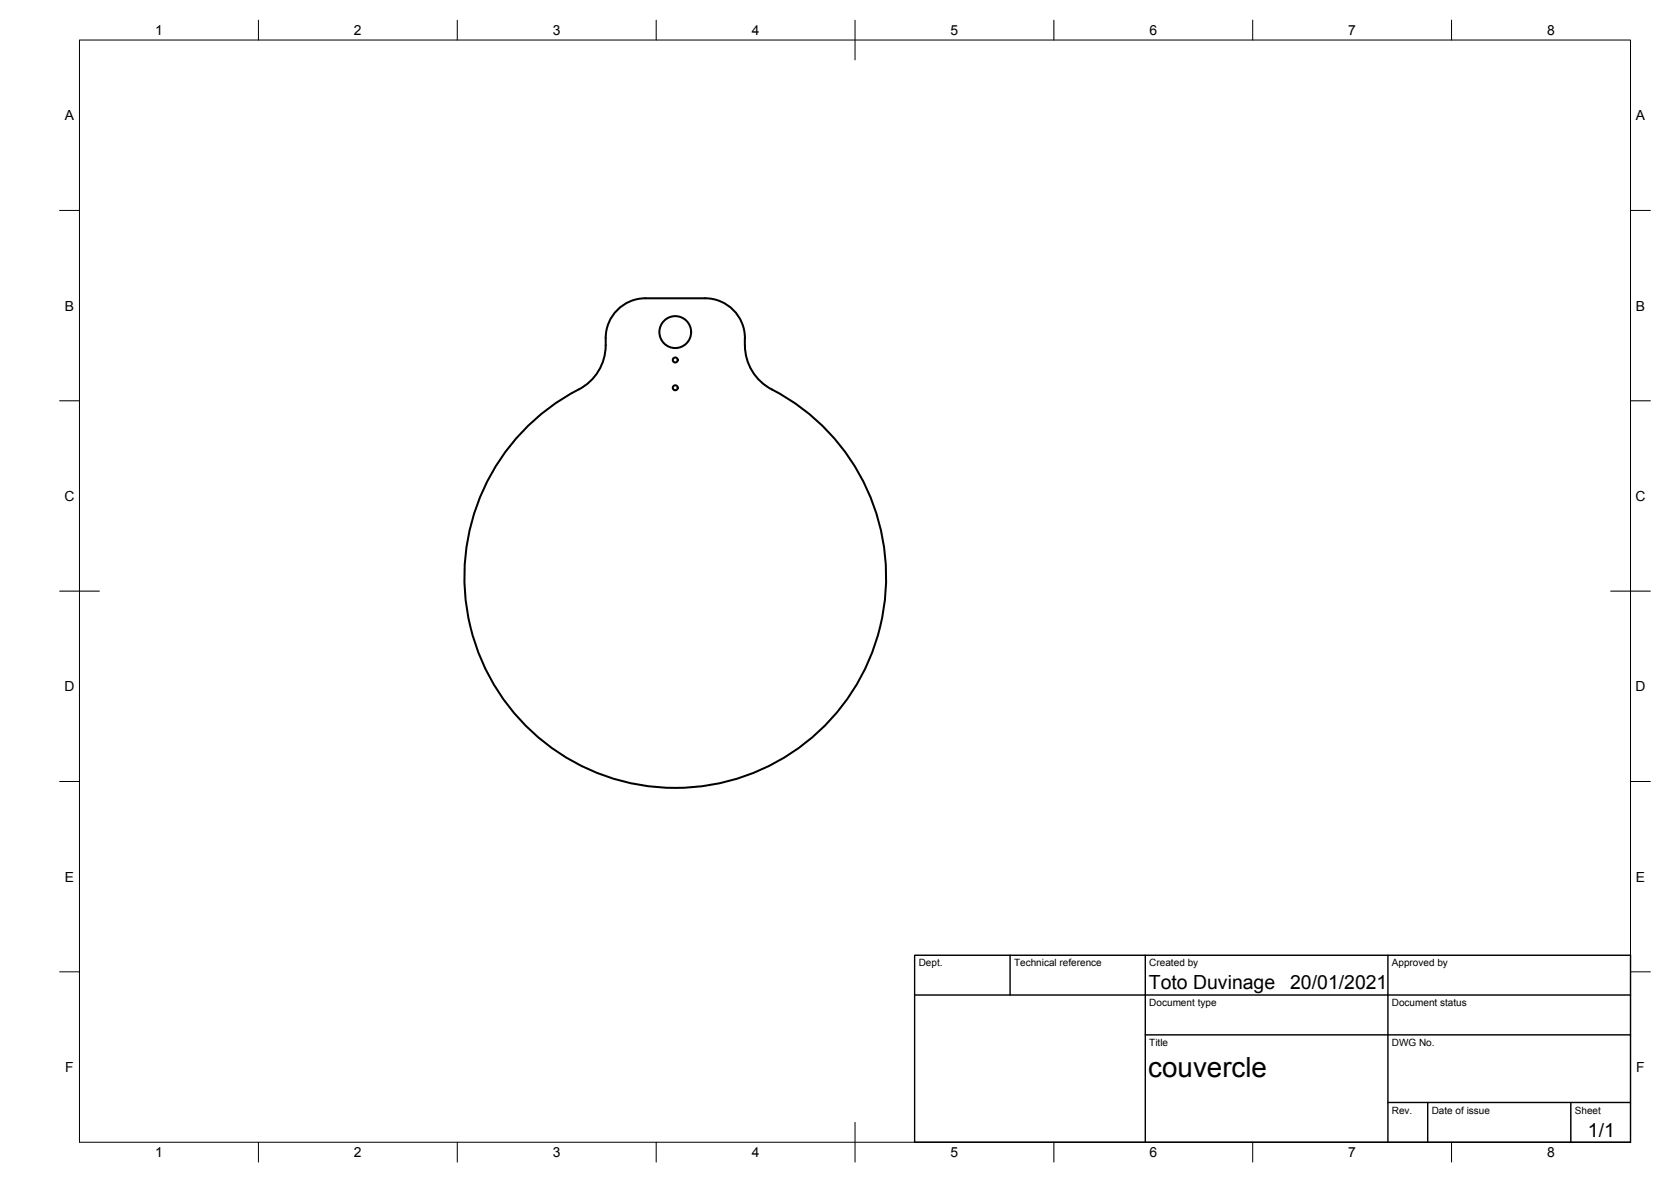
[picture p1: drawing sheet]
<svg xmlns="http://www.w3.org/2000/svg" width="420mm" height="297mm" viewBox="0 0 420 297" stroke-linecap="round" stroke-linejoin="round" font-family="sans-serif">
<!-- layer: Visible -->
<g fill="none" stroke="#000" stroke-width=".51">
<path d="M177.3 75h-15a10.2 10.2 0 0 0-10 11.8 12.5 12.5 0 0 1-6.8 11.1 53 53 0 0 0-16.5 80.9 53 53 0 0 0 82.6-1 53 53 0 0 0-18.5-80.5 12.5 12.5 0 0 1-5.8-10.5M177.3 75a10 10 0 0 1 10 10M187.3 85v1.8"/>
<circle cx="169.8" cy="83.5" r="4"/>
<circle cx="169.8" cy="97.4" r=".62"/>
<circle cx="169.8" cy="90.5" r=".62"/>
</g>
<!-- layer: Border -->
<g fill="none" stroke="#000" stroke-width=".25">
<path d="M20 10.1h390v276.9h-390zM65 5.1v5M115 5.1v5M165 5.1v5M215 5.1v10M265 5.1v5M315 5.1v5M365 5.1v5M15 52.9h5M410 52.9h5M15 100.7h5M410 100.7h5"/>
<path d="M15 148.6h10M405 148.6h10M15 196.4h5M410 196.4h5M15 244.2h5M410 244.2h5M65 287v5M115 287v5M165 287v5M215 282.1v9.9M265 287v5M315 287v5"/>
<path d="M365 287v5"/>
</g>
<!-- layer: TitleBlock -->
<path d="M230 240.1h180v46.9h-180zM230 250h180M254 240.1v9.9M288 240.1v46.9M349 240.1v46.9M288 260.1h122M349 277.1h61M359 277.1v9.9M395 277.1v9.9" fill="none" stroke="#000" stroke-width=".36"/>
<text font-size="7" x="288.7" y="270.6">couvercle</text>
<g font-size="4.9">
<text x="288.9" y="248.5">Toto Duvinage</text>
<text x="324.4" y="248.6">20/01/2021</text>
<text x="399.3" y="285.8">1/1</text>
</g>
<g font-size="3.5">
<text x="39" y="8.8">1</text>
<text x="89" y="8.8">2</text>
<text x="139" y="8.8">3</text>
<text x="189" y="8.8">4</text>
<text x="239" y="8.8">5</text>
<text x="289" y="8.8">6</text>
<text x="339" y="8.8">7</text>
<text x="389" y="8.8">8</text>
<text x="16.3" y="30.2">A</text>
<text x="411.3" y="30.2">A</text>
<text x="16.3" y="78">B</text>
<text x="411.3" y="78">B</text>
<text x="16.2" y="125.9">C</text>
<text x="411.2" y="125.9">C</text>
<text x="16.2" y="173.7">D</text>
<text x="411.2" y="173.7">D</text>
<text x="16.3" y="221.6">E</text>
<text x="411.3" y="221.6">E</text>
<text x="16.4" y="269.4">F</text>
<text x="411.4" y="269.4">F</text>
<text x="39" y="290.8">1</text>
<text x="89" y="290.8">2</text>
<text x="139" y="290.8">3</text>
<text x="189" y="290.8">4</text>
<text x="239" y="290.8">5</text>
<text x="289" y="290.8">6</text>
<text x="339" y="290.8">7</text>
<text x="389" y="290.8">8</text>
</g>
<g font-size="2.5">
<text x="231" y="242.9">Dept.</text>
<text x="255" y="242.9">Technical reference</text>
<text x="289" y="242.9">Created by</text>
<text x="350" y="242.9">Approved by</text>
<text x="289" y="252.8">Document type</text>
<text x="350" y="252.8">Document status</text>
<text x="289" y="262.9">Title</text>
<text x="350" y="262.9">DWG No.</text>
<text x="350" y="279.9">Rev.</text>
<text x="360" y="279.9">Date of issue</text>
<text x="396" y="279.9">Sheet</text>
</g>
</svg>
